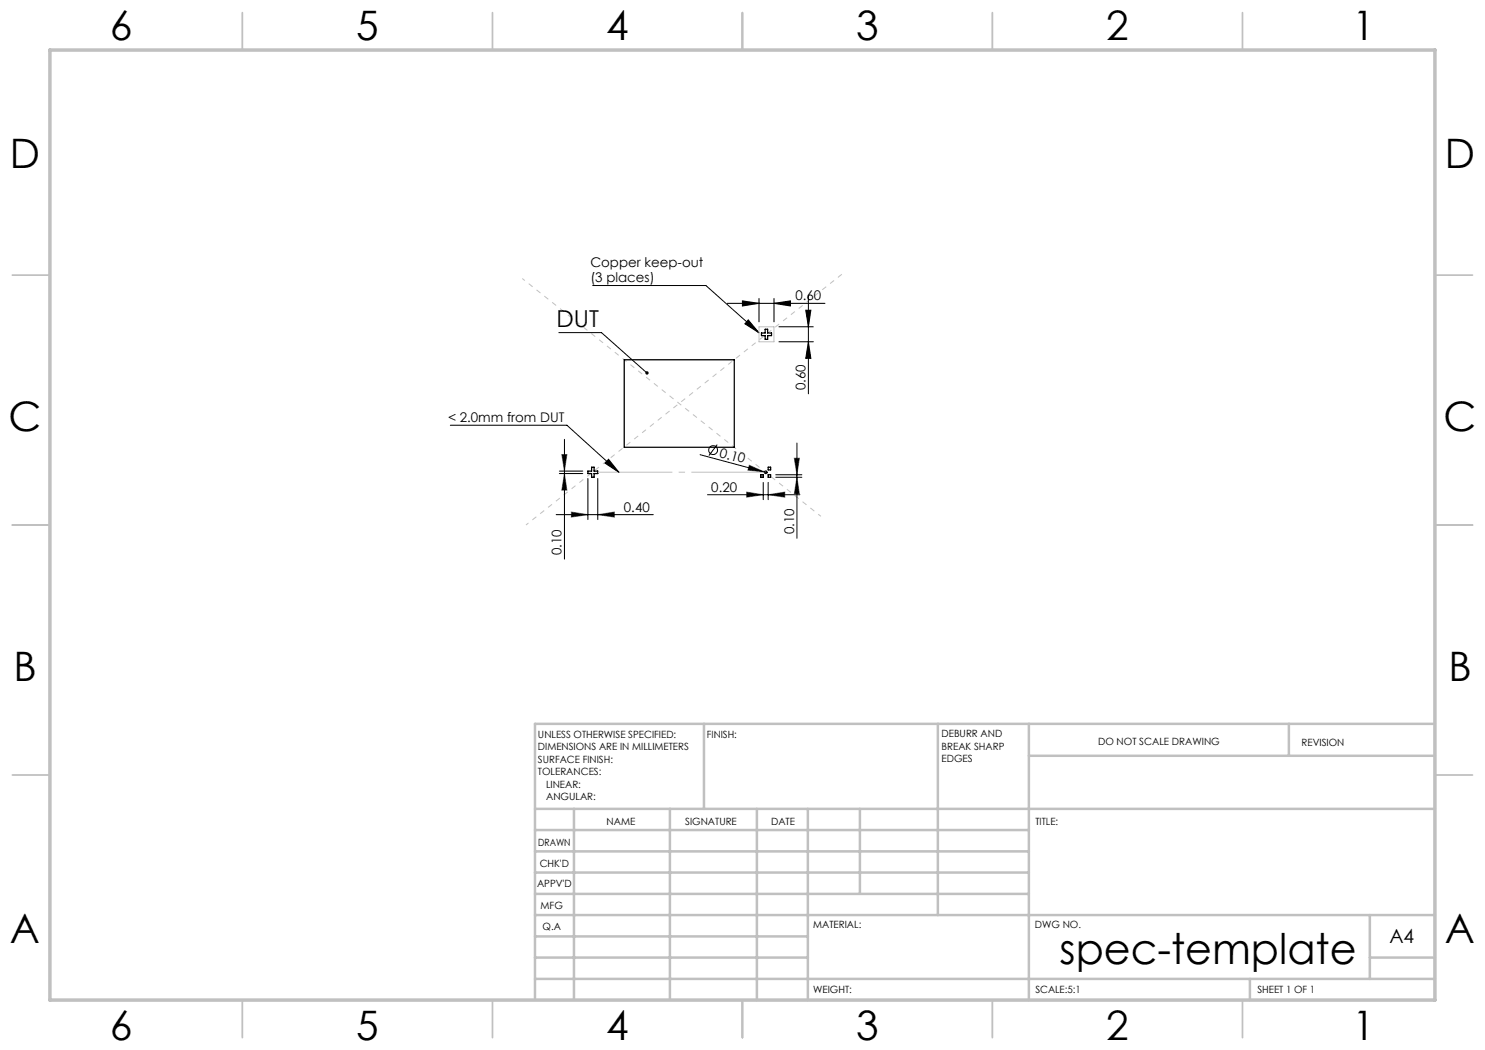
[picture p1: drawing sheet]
<svg xmlns="http://www.w3.org/2000/svg" width="297mm" height="210mm" viewBox="0 0 297 210" stroke-linecap="round" stroke-linejoin="round" font-family="sans-serif">
<!-- layer: Layer 1 -->
<path d="M104.5 55.7l59.7 47.6M105.2 105l63.6-50.5" fill="none" stroke="#c0c0c0" stroke-width=".2" stroke-dasharray="1 1" stroke-dashoffset=".4" stroke-linecap="butt"/>
<g fill="none" stroke="#000" stroke-width=".25">
<path d="M124.8 72h22.1v17.5h-22.1zM152.3 66.6h.7v-.7h.5v.7h.8v.5h-.8v.8h-.5v-.8h-.7zM118.3 93.4h.5v.8h.8v.5h-.8v.8h-.5v-.8h-.7v-.5h.7zM152.2 95h.4v.5h-.4zM153.6 95h.5v.5h-.5zM153.6 93.4h.5v.6h-.5z"/>
<circle cx="153.1" cy="94.4" r=".24"/>
</g>
<g fill="none" stroke="#000" stroke-width=".2">
<path d="M118.5 57.1h22.7l10.6 9.5M151.8 59.7v4.7M154.8 59.7v4.7M161.7 59v19.8M111.8 66.5h8.5l9.1 8.1M145.5 60.7h19.5M148.5 60.2l3.3 .5-3.3 .5zM149.6 64l2.2 2.6-2.8-1.8zM154.8 60.7l3.3-.5v1zM155.8 65.4h6.9M155.8 68.4h6.9M161.1 62h1.1l-.5 3.4z"/>
<path d="M161.7 68.4l.5 3.3h-1.1zM90.1 85h23.3l10.4 9.5M111.9 94.2h4.7M111.9 94.7h4.7M112.9 87.9v23.9M117.6 95.7v8.2M119.6 95.7v8.2M121.7 91.9l2.1 2.6-2.8-1.9zM140 90.9l13.4 3.6M141.5 98.9h18.5M143.4 88.9l-1.6 2.2M152.6 96.5v3.4"/>
<path d="M153.6 96.5v3.4M155.2 95.5h5.2M155.2 95h5.2M159.4 88.6v19.1M111.2 102.9h19.5"/>
<circle cx="142.6" cy="90" r=".89"/>
</g>
<path d="M112.4 90.9h1l-.5 3.3zM112.9 94.7l.5 3.3h-1zM149.3 98.4l3.3 .5-3.3 .5zM149.9 93.1l3 1.3-3.3-.4zM153.6 98.9l3.4-.5v1zM158.9 91.6h1l-.5 3.4zM159.4 95.5l.5 3.3h-1zM114.3 102.4l3.3 .5-3.3 .5zM119.6 102.9l3.3-.5v1z" fill="none" stroke="#808080" stroke-width=".2"/>
<path d="M119.6 94.4h33.6" fill="none" stroke="#c0c0c0" stroke-width=".2" stroke-dasharray="15.2 1.3 1.3 1.3" stroke-dashoffset=".4" stroke-linecap="butt"/>
<path d="M151.8 65.4h3v3h-3z" fill="none" stroke="#c0c0c0" stroke-width=".2"/>
<g fill="none" stroke="#c0c0c0" stroke-width=".35">
<path d="M48.5 2.5v7.5M98.5 2.5v7.5M148.5 2.5v7.5M198.5 2.5v7.5M248.5 2.5v7.5M2.5 55h7.5M287 55h7.5M2.5 105h7.5M287 105h7.5M2.5 155h7.5M287 155h7.5M48.5 200v7.5"/>
<path d="M98.5 200v7.5M148.5 200v7.5M198.5 200v7.5M248.5 200v7.5"/>
</g>
<g fill="none" stroke="#c0c0c0" stroke-width=".5">
<path d="M140.8 144.8v17M187.6 144.8v38.2M205.8 144.8v55.2M205.8 151.2h81.2M257.8 144.8v6.4M287 144.8h-180v55.2M107 161.8h180M107 178.8h98.8M107 174.5h98.8M107 170.3h98.8M107 166h98.8M114.8 161.8v38.2"/>
<path d="M134 161.8v38.2M151.4 161.8v38.2M161.6 161.8v38.2M172 161.8v17M107 195.8h180M107 191.5h54.6M107 187.3h54.6M107 183h180M250 195.8v4.2M274 191.5h13M274 183v12.8"/>
</g>
<path d="M10 10h277v190h-277z" fill="none" stroke="#c0c0c0" stroke-width=".7"/>
<g fill="#000">
<path d="M129.1 74.4a.34 .34 0 0 1 .5-.1 .34 .34 0 0 1 0 .5l-.2-.2 .2 .2a.34 .34 0 0 1-.4 0 .34 .34 0 0 1-.1-.4zM149.9 93.1l3 1.3-3.3-.4z"/>
<path d="M149.6 64l2.2 2.6-2.8-1.8zM121.7 91.9l2.1 2.6-2.8-1.9z"/>
<path d="M148.5 60.2l3.3 .5-3.3 .5zM154.8 60.7l3.3-.5v1z"/>
<path d="M161.1 62h1.1l-.5 3.4zM161.7 68.4l.5 3.3h-1.1z"/>
<path d="M112.4 90.9h1l-.5 3.3zM112.9 94.7l.5 3.3h-1z"/>
<path d="M159.4 95.5l.5 3.3h-1zM158.9 91.6h1l-.5 3.4z"/>
<path d="M114.3 102.4l3.3 .5-3.3 .5zM119.6 102.9l3.3-.5v1zM149.3 98.4l3.3 .5-3.3 .5zM153.6 98.9l3.4-.5v1z"/>
</g>
<text font-size="8.5" x="211.9" y="192.7">spec-template</text>
<g font-size="8.1">
<text x="22" y="8">6</text>
<text x="71.2" y="8">5</text>
<text x="121.2" y="8">4</text>
<text x="171.2" y="8">3</text>
<text x="221.2" y="8">2</text>
<text x="270.5" y="8">1</text>
<text x="2" y="33.6">D</text>
<text x="289" y="33.6">D</text>
<text x="1.7" y="86.1">C</text>
<text x="288.7" y="86.1">C</text>
<text x="2.7" y="136.1">B</text>
<text x="289.7" y="136.1">B</text>
<text x="2" y="188.6">A</text>
<text x="289" y="188.6">A</text>
<text x="22" y="208">6</text>
<text x="71.2" y="208">5</text>
<text x="121.2" y="208">4</text>
<text x="171.2" y="208">3</text>
<text x="221.2" y="208">2</text>
<text x="270.5" y="208">1</text>
</g>
<text font-size="4.7" x="111.3" y="65.5">DUT</text>
<text font-size="3.9" x="277.9" y="188.5">A4</text>
<g font-size="2.7">
<text x="118.1" y="53.5">Copper keep-out</text>
<text x="118.1" y="56.5">(3 places)</text>
<text x="159.1" y="60.1">0.60</text>
<text x="161.1" y="78" transform="rotate(-90 161.1 78)">0.60</text>
<text x="89.6" y="84.4">&lt; 2.0mm from DUT</text>
<text x="143.8" y="91.3" transform="rotate(15 143.8 91.3)">0.10</text>
<text x="142.3" y="98.3">0.20</text>
<text x="124.8" y="102.3">0.40</text>
<text x="158.8" y="106.9" transform="rotate(-90 158.8 106.9)">0.10</text>
<text x="112.3" y="111.1" transform="rotate(-90 112.3 111.1)">0.10</text>
</g>
<g font-size="2">
<text x="107.6" y="147.6">UNLESS OTHERWISE SPECIFIED:</text>
<text x="141.4" y="147.6">FINISH:</text>
<text x="188.3" y="147.5">DEBURR AND</text>
<text x="188.3" y="150">BREAK SHARP</text>
<text x="219.6" y="149">DO NOT SCALE DRAWING</text>
<text x="260.3" y="149.2">REVISION</text>
<text x="107.6" y="150.1">DIMENSIONS ARE IN MILLIMETERS</text>
<text x="107.6" y="152.6">SURFACE FINISH:</text>
<text x="107.6" y="155.1">TOLERANCES:</text>
<text x="188.3" y="152.5">EDGES</text>
<text x="109.2" y="157.6">LINEAR:</text>
<text x="109.2" y="160.1">ANGULAR:</text>
<text x="121.3" y="165">NAME</text>
<text x="137" y="164.9">SIGNATURE</text>
<text x="154.2" y="164.9">DATE</text>
<text x="207.1" y="164.9">TITLE:</text>
<text x="107.6" y="169.1">DRAWN</text>
<text x="107.9" y="173.3">CHK'D</text>
<text x="107.4" y="177.4">APPV'D</text>
<text x="108.1" y="181.8">MFG</text>
<text x="108.5" y="186">Q.A</text>
<text x="162.6" y="185.5">MATERIAL:</text>
<text x="207" y="185.5">DWG NO.</text>
<text x="162.6" y="198.5">WEIGHT:</text>
<text x="207.1" y="198.6">SCALE:5:1</text>
<text x="251.5" y="198.6">SHEET 1 OF 1</text>
</g>
</svg>
